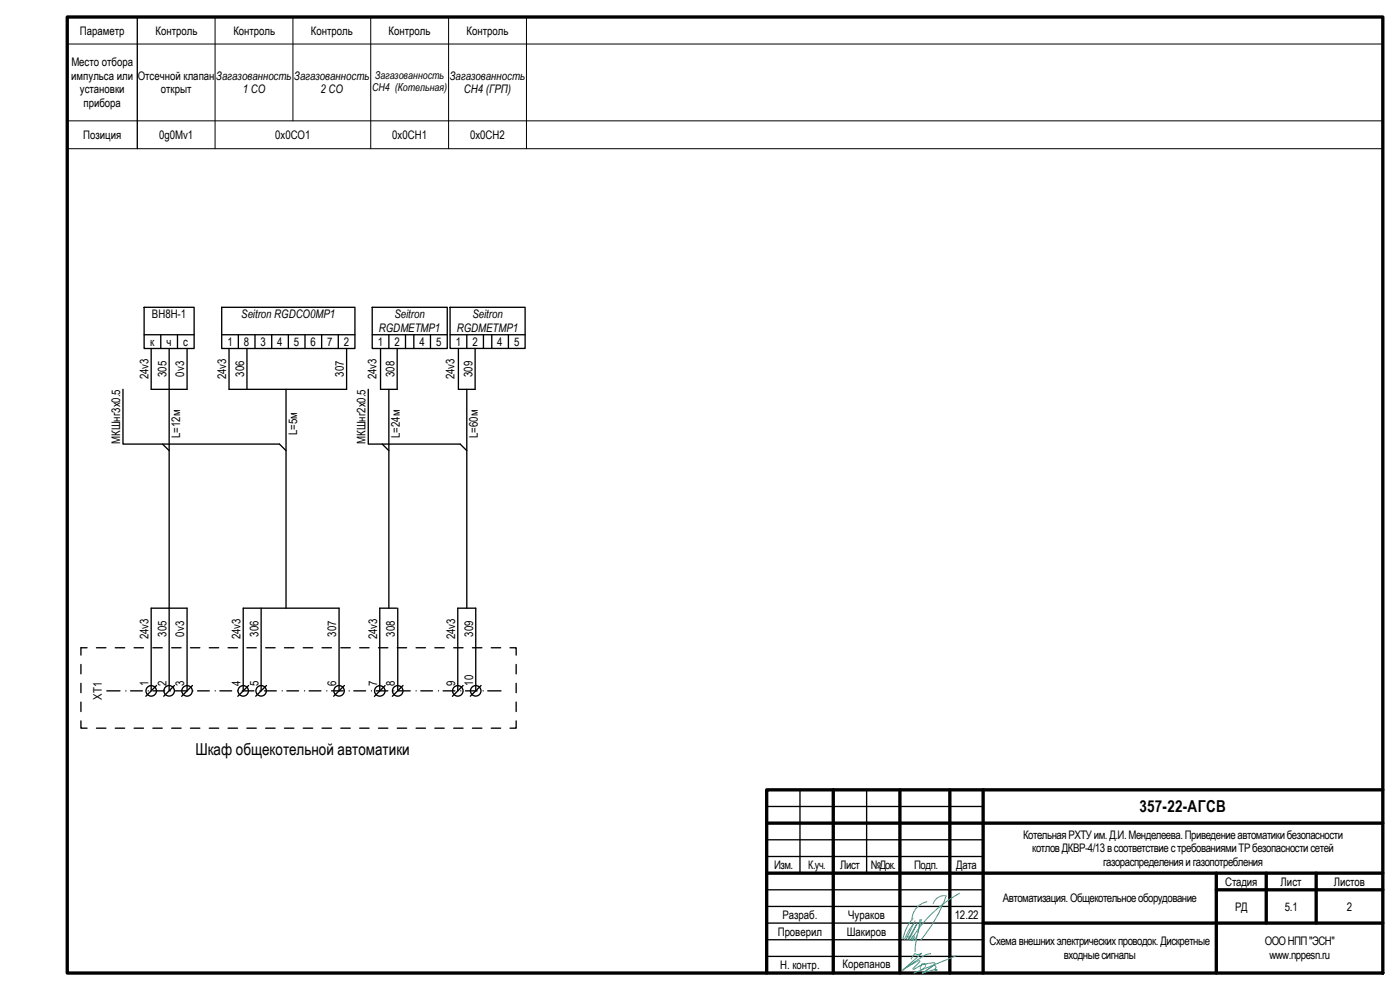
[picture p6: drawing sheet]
<svg xmlns="http://www.w3.org/2000/svg" width="420mm" height="297mm" viewBox="0 0 420 297" stroke-linecap="round" stroke-linejoin="round" font-family="sans-serif">
<g fill="none" stroke="#000" stroke-width=".4">
<path d="M43.3 92.2h15v12.4h-15zM66.5 92.2h40v12.4h-40zM111.7 92.2h22.5v12.4h-22.5zM135.1 92.2h22.5v12.3h-22.5zM36.9 116.8v16.4h47l1.9 2M43.3 100.4h15M45.4 104.6v12.2h10.7v-12.2M48.2 100.4v4.2M50.8 104.6v102.7M53.3 100.4v4.2M66.5 100.4h40M68.7 104.6v12.2h35.3v-12.2"/>
<path d="M71.5 100.4v4.2M74.1 104.6v12.2M76.5 100.4v4.2M81.5 100.4v4.2M85.8 116.8v65.7M86.5 100.4v4.2M91.5 100.4v4.2M96.5 100.4v4.2M101.5 100.4v4.2M110.5 116.8v16.4h27.6l2 2M111.7 100.4h22.5M114.2 104.6v12.2h5v-12.2"/>
<path d="M116.7 100.4v4.2M116.7 116.8v65.7M121.7 100.4v4.2M124.2 100.4v4.2M129.2 100.4v4.2M135.1 100.4h22.5M137.6 104.5v12.3h5v-12.3M140.1 100.4v4.1M140.1 116.8v65.7M145.1 100.4v4.1M147.6 100.4v4.1M152.6 100.4v4.1"/>
<path d="M48.8 133.2l2 2M114.7 133.2l2 2M24.3 199.4v2.8M26.1 194.4h-1.8v2.2M28.9 194.4h2.9M34.6 194.4h2.8M40.2 194.4h2.9M45.9 194.4h2.8M51.5 194.4h2.8M57.2 194.4h2.8M62.8 194.4h2.8M68.4 194.4h2.9"/>
<path d="M74.1 194.4h2.8M78.4 182.5v24.8M79.7 194.4h2.9M85.4 194.4h2.8M91 194.4h2.8M96.7 194.4h2.8M102.3 194.4h2.8M107.9 194.4h2.9M113.6 194.4h2.8M119.1 182.5h-5.1v24.8M119.2 194.4h2.8M119.4 182.5v24.8"/>
<path d="M124.9 194.4h2.8M130.5 194.4h2.8M136.2 194.4h2.8M141.8 194.4h2.8M147.4 194.4h2.9M153.1 194.4h1.8v2.2M154.9 199.4v2.8M24.3 205v2.8M24.3 210.7v2.8M24.3 216.3v2.2h1.8M28.9 218.5h2.9M32.1 207.3h3.9"/>
<path d="M34.6 218.5h2.8M37.8 207.3h.1M39.2 207.3h3.5M40.2 218.5h2.9M44.5 207.3h.1M45.4 207.3v-24.8h10.7v24.8h-3.5M45.9 218.5h2.8M45.9 207.3h3.5M47 205.7l-3.2 3.2M51.2 207.3h.1M51.5 218.5h2.8M52.4 205.7l-3.3 3.2"/>
<path d="M57.2 218.5h2.8M57.8 205.7l-3.3 3.2M57.9 207.3h.1M59.3 207.3h3.5M62.8 218.5h2.8M64.6 207.3h.1M66 207.3h3.5M68.4 218.5h2.9M71.3 207.3h.1M72.7 207.3h3.5M73 207.3v-24.8h28.8v24.8M74.1 218.5h2.8"/>
<path d="M74.6 205.7l-3.2 3.2M78 207.3h.1M79.4 207.3h3.5M79.7 218.5h2.9M80 205.7l-3.3 3.2M84.7 207.3h.1M85.4 218.5h2.8M86.1 207.3h3.5M91 218.5h2.8M91.4 207.3h.1M92.8 207.3h3.5M96.7 218.5h2.8"/>
<path d="M98.1 207.3h.1M99.5 207.3h3.5M102.3 218.5h2.8M103.4 205.7l-3.3 3.2M104.8 207.3h.1M106.2 207.3h3.5M107.9 218.5h2.9M111.5 207.3h.1M112.9 207.3h3.5M113.6 218.5h2.8M115.6 205.7l-3.2 3.2M118.2 207.3h.1"/>
<path d="M119.2 218.5h2.8M119.6 207.3h3.5M121 205.7l-3.3 3.2M124.9 218.5h2.8M124.9 207.3h.1M126.3 207.3h3.5M130.5 218.5h2.8M131.6 207.3h.1M133 207.3h3.5M136.2 218.5h2.8M137.4 207.3v-24.8h5.4v24.8M138.3 207.3h.1"/>
<path d="M139 205.7l-3.2 3.2M139.7 207.3h3.5M141.8 218.5h2.8M144.4 205.7l-3.3 3.2M145 207.3h.1M146.4 207.3h4M147.4 218.5h2.9M154.9 216.3v2.2h-1.8M154.9 205v2.8M154.9 210.7v2.8M240.1 237v25M250.1 237v55"/>
<path d="M260.1 237v25M270.1 237v55M285.1 237v55M295.1 237v55M415 237h-184.9v55M230.1 247h184.9M230.1 242h65M230.1 252h65M230.1 257h65M230.1 262h184.9M230.1 267h65M230.1 272h65"/>
<path d="M365 262v30M365 267h50M380 262v15M395 262v15M415 277h-184.9M230.1 287h65M230.1 282h65"/>
<circle cx="45.4" cy="207.3" r="1.58"/>
<circle cx="50.8" cy="207.3" r="1.58"/>
<circle cx="56.1" cy="207.3" r="1.57"/>
<circle cx="73" cy="207.3" r="1.57"/>
<circle cx="78.4" cy="207.3" r="1.57"/>
<circle cx="101.8" cy="207.3" r="1.57"/>
<circle cx="114" cy="207.3" r="1.57"/>
<circle cx="119.4" cy="207.3" r="1.58"/>
<circle cx="137.4" cy="207.3" r="1.58"/>
<circle cx="142.8" cy="207.3" r="1.57"/>
</g>
<path d="M20.2 13.2h394.8M41.2 5.1v39.5M64.5 5.1v39.5M87.9 5.1v31.2M111.3 5.1v39.5M134.6 5.1v39.5M158 5.1v39.5M20.2 36.3h394.8M20.2 44.6h394.8" fill="none" stroke="#000" stroke-width=".3"/>
<g fill="none" stroke="#3dad99" stroke-width=".3">
<path d="M274 275.5a13 13 0 0 0-3 6.4M274.2 277.2a15 15 0 0 0-2.7 4.8M274.6 276.3l-2.7 5.6M275.6 279.6l-.7 2.9-.3 3M276.1 275.9l-.5 3.7M276.5 275.8l-.9 3.8M278.2 270.6a5.6 5.6 0 0 0-4.5 5.5M280.1 271.1a3.5 3.5 0 0 1 3.9-2.3 42.7 42.7 0 0 1-7.7 13.2M288 268a38.6 38.6 0 0 0-13.8 12.8M271.9 290.3l4-2.1 .1 .4-2 2.2h.3l2.1-1.3-.2 1 .1 .3 .3 .1 .8-.5a.66 .66 0 0 0 .4-1 .66 .66 0 0 0-1.1 0l3.4-.5h.5v.3l-3.7 2.8M272.2 281l.5 .1 .2 .6M272.9 281.9l2.3-4.7-2.8 4.8"/>
<path d="M273.6 281.6l-.2 .4M274 280.8a.64 .64 0 0 1 .2 .7 .64 .64 0 0 1-.6 .4zM274.1 281.6l-.7 .4M274.3 281l-.1 1.1M275.3 280.4l-.7 1.7M277 292l3.2-2.3a.46 .46 0 0 1 .5 0 .46 .46 0 0 1 .2 .6l-.3 .6 .3 .4a.26 .26 0 0 0 .3-.3 .26 .26 0 0 0-.4-.2l-4 1.2M279.3 286.2l-1.9 .5-6.5 4.4 5.7-5.1a1.59 1.59 0 0 1-2 .1l-1.2 1.6M287 286.8l-12.8 5.2"/>
</g>
<g fill="none" stroke="#000" stroke-width="1">
<path d="M20.2 5.1h394.8v286.9h-394.8zM250.1 237v55M270.1 237v55M285.1 237v55M295.1 237v55M415 237h-184.9v55M230.1 247h184.9M230.1 262h184.9M295.1 277h119.9M365 262v30M365 267h50M380 262v15"/>
<path d="M395 262v15"/>
</g>
<g font-size="4.9">
<text x="58.7" y="226.4">Шкаф общекотельной автоматики</text>
<text x="342" y="243.7">357-22-АГСВ</text>
</g>
<g font-size="3.5">
<text x="24" y="10.4">Параметр</text>
<text x="46.7" y="10.4">Контроль</text>
<text x="70" y="10.4">Контроль</text>
<text x="93.3" y="10.4">Контроль</text>
<text x="116.6" y="10.4">Контроль</text>
<text x="140" y="10.4">Контроль</text>
<text x="21.4" y="23.9">импульса или</text>
<text x="21.4" y="19.8">Место отбора</text>
<text x="41.3" y="23.9">Отсечной клапан</text>
<text x="64.9" y="23.9">Загазованность</text>
<text x="88.3" y="23.9">Загазованность</text>
<text x="135" y="23.9">Загазованность</text>
<text x="24" y="28">установки</text>
<text x="48.3" y="28">открыт</text>
<text x="72.8" y="28">1 СО</text>
<text x="96.2" y="28">2 СО</text>
<text x="139.2" y="28">СН4 (ГРП)</text>
<text x="25.1" y="32.2">прибора</text>
<text x="24.9" y="41.7">Позиция</text>
<text x="47.8" y="41.7">0g0Mv1</text>
<text x="82.6" y="41.7">0x0CO1</text>
<text x="117.7" y="41.7">0x0CH1</text>
<text x="141.1" y="41.7">0x0CH2</text>
<text x="45.6" y="95.5">ВН8Н-1</text>
<text x="72.4" y="95.5">Seitron RGDCO0MP1</text>
<text x="118.4" y="95.5">Seitron</text>
<text x="141.8" y="95.5">Seitron</text>
<text x="113.7" y="99.6">RGDMETMP1</text>
<text x="137.1" y="99.6">RGDMETMP1</text>
<text x="45.1" y="103.7">к</text>
<text x="50" y="103.7">ч</text>
<text x="55" y="103.7">с</text>
<text x="68.2" y="103.7">1</text>
<text x="73.2" y="103.7">8</text>
<text x="78.2" y="103.7">3</text>
<text x="83.2" y="103.7">4</text>
<text x="88.2" y="103.7">5</text>
<text x="93.2" y="103.7">6</text>
<text x="98.2" y="103.7">7</text>
<text x="103.2" y="103.7">2</text>
<text x="113.4" y="103.7">1</text>
<text x="118.4" y="103.7">2</text>
<text x="125.9" y="103.7">4</text>
<text x="130.9" y="103.7">5</text>
<text x="136.8" y="103.7">1</text>
<text x="141.8" y="103.7">2</text>
<text x="149.3" y="103.7">4</text>
<text x="154.3" y="103.7">5</text>
<text x="44.6" y="113.8" transform="rotate(-90 44.6 113.8)">24v3</text>
<text x="49.9" y="113.1" transform="rotate(-90 49.9 113.1)">305</text>
<text x="55.3" y="113" transform="rotate(-90 55.3 113)">0v3</text>
<text x="67.9" y="113.8" transform="rotate(-90 67.9 113.8)">24v3</text>
<text x="73.3" y="113.1" transform="rotate(-90 73.3 113.1)">306</text>
<text x="103.2" y="113.1" transform="rotate(-90 103.2 113.1)">307</text>
<text x="113" y="113.8" transform="rotate(-90 113 113.8)">24v3</text>
<text x="118.4" y="113.1" transform="rotate(-90 118.4 113.1)">308</text>
<text x="136.4" y="113.8" transform="rotate(-90 136.4 113.8)">24v3</text>
<text x="141.8" y="113.1" transform="rotate(-90 141.8 113.1)">309</text>
<text x="54" y="131.4" transform="rotate(-90 54 131.4)">L=12м</text>
<text x="89.1" y="130.6" transform="rotate(-90 89.1 130.6)">L=5м</text>
<text x="120" y="131.4" transform="rotate(-90 120 131.4)">L=24м</text>
<text x="143.4" y="131.4" transform="rotate(-90 143.4 131.4)">L=60м</text>
<text x="36.1" y="133.2" transform="rotate(-90 36.1 133.2)">МКШнг3х0.5</text>
<text x="109.7" y="133.2" transform="rotate(-90 109.7 133.2)">МКШнг2х0.5</text>
<text x="44.6" y="191.8" transform="rotate(-90 44.6 191.8)">24v3</text>
<text x="49.9" y="191.1" transform="rotate(-90 49.9 191.1)">305</text>
<text x="55.3" y="191" transform="rotate(-90 55.3 191)">0v3</text>
<text x="72.2" y="191.8" transform="rotate(-90 72.2 191.8)">24v3</text>
<text x="77.5" y="191.1" transform="rotate(-90 77.5 191.1)">306</text>
<text x="100.9" y="191.1" transform="rotate(-90 100.9 191.1)">307</text>
<text x="113.2" y="191.8" transform="rotate(-90 113.2 191.8)">24v3</text>
<text x="118.5" y="191.1" transform="rotate(-90 118.5 191.1)">308</text>
<text x="136.6" y="191.8" transform="rotate(-90 136.6 191.8)">24v3</text>
<text x="142" y="191.1" transform="rotate(-90 142 191.1)">309</text>
<text x="30.6" y="209.9" transform="rotate(-90 30.6 209.9)">XT1</text>
<text x="44.6" y="205.7" transform="rotate(-90 44.6 205.7)">1</text>
<text x="49.9" y="205.7" transform="rotate(-90 49.9 205.7)">2</text>
<text x="55.3" y="205.7" transform="rotate(-90 55.3 205.7)">3</text>
<text x="72.2" y="205.7" transform="rotate(-90 72.2 205.7)">4</text>
<text x="77.5" y="205.7" transform="rotate(-90 77.5 205.7)">5</text>
<text x="100.9" y="205.7" transform="rotate(-90 100.9 205.7)">6</text>
<text x="113.2" y="205.7" transform="rotate(-90 113.2 205.7)">7</text>
<text x="118.5" y="205.7" transform="rotate(-90 118.5 205.7)">8</text>
<text x="136.6" y="205.7" transform="rotate(-90 136.6 205.7)">9</text>
<text x="142" y="205.7" transform="rotate(-90 142 205.7)">10</text>
<text x="307.1" y="251.6">КотельнаяРХТУим.Д.И.Менделеева.Приведениеавтоматикибезопасности</text>
<text x="309.8" y="255.7">котловДКВР-4/13всоответствиестребованиямиТРбезопасностисетей</text>
<text x="232.4" y="260.7">Изм.</text>
<text x="242.6" y="260.7">К.уч.</text>
<text x="252.2" y="260.7">Лист</text>
<text x="261.4" y="260.7">№Док.</text>
<text x="274.4" y="260.7">Подп.</text>
<text x="287" y="260.7">Дата</text>
<text x="331.1" y="259.8">газораспределенияигазопотребления</text>
<text x="367.7" y="265.7">Стадия</text>
<text x="384.3" y="265.7">Лист</text>
<text x="400.3" y="265.7">Листов</text>
<text x="234.8" y="275.8">Разраб.</text>
<text x="254.6" y="275.7">Чураков</text>
<text x="286.5" y="275.8">12.22</text>
<text x="301" y="270.7">Автоматизация.Общекотельноеоборудование</text>
<text x="370.7" y="273.2">РД</text>
<text x="385.6" y="273.2">5.1</text>
<text x="404.2" y="273.2">2</text>
<text x="233.4" y="280.7">Проверил</text>
<text x="254.1" y="280.7">Шакиров</text>
<text x="297" y="283.6">Схемавнешнихэлектрическихпроводок.Дискретные</text>
<text x="319.3" y="287.8">входныесигналы</text>
<text x="379.5" y="283.6">ОООНПП&quot;ЭСН&quot;</text>
<text x="380.9" y="287.8">www.nppesn.ru</text>
<text x="234.1" y="290.6">Н. контр.</text>
<text x="252.9" y="290.6">Корепанов</text>
</g>
<g font-size="3.2">
<text x="112.6" y="23.6">Загазованность</text>
<text x="111.7" y="27.4">СН4 (Котельная)</text>
</g>
</svg>
